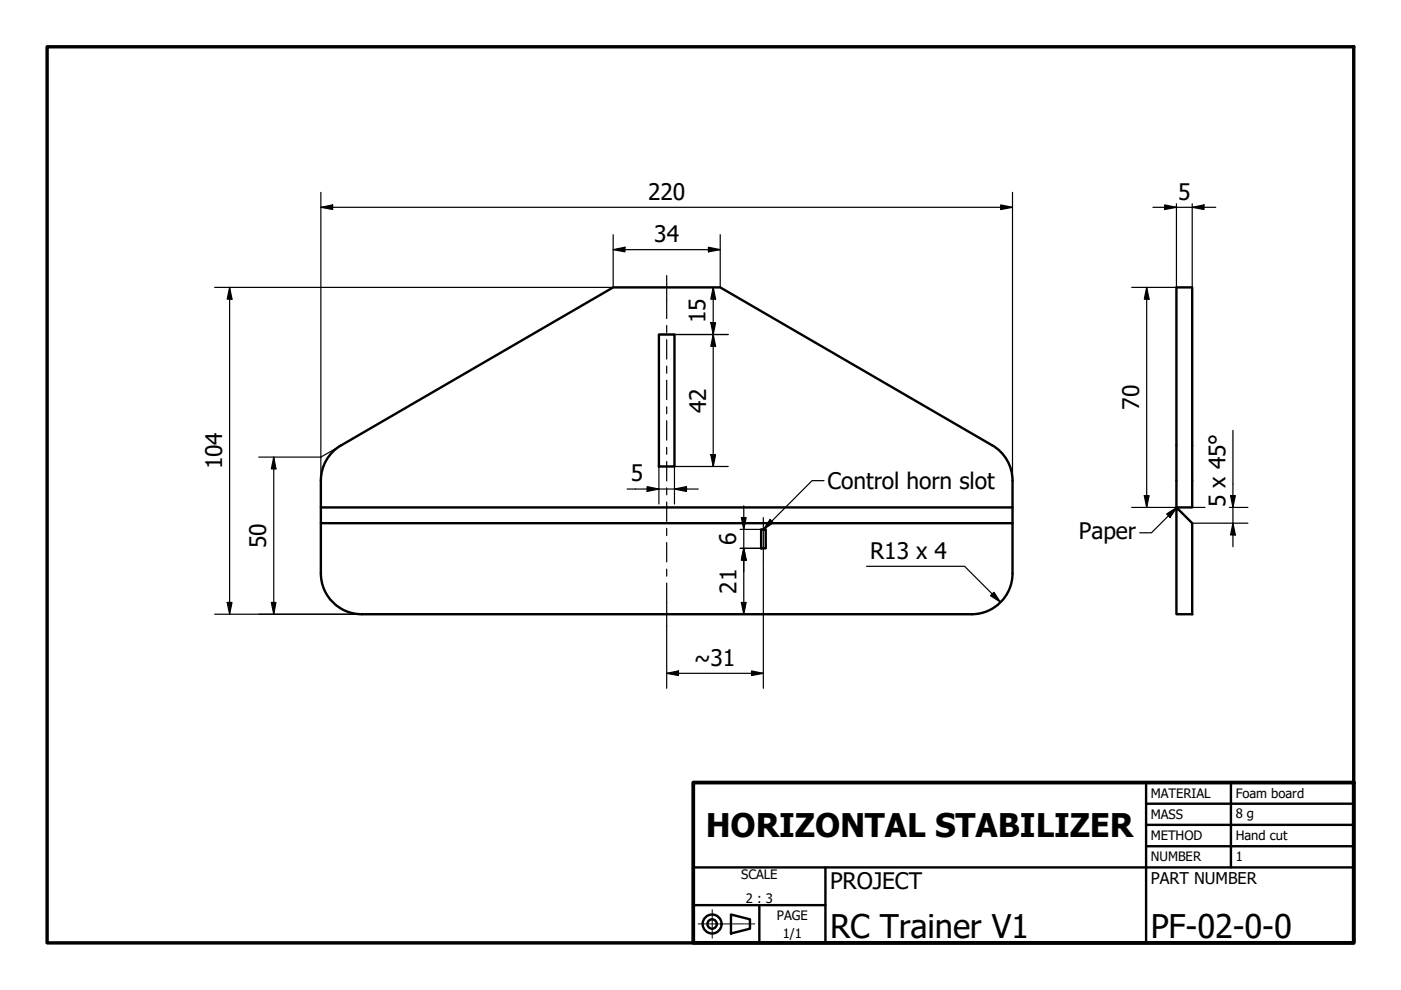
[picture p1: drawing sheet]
<svg xmlns="http://www.w3.org/2000/svg" width="297mm" height="210mm" viewBox="0 0 297 210" stroke-linecap="round" stroke-linejoin="round" font-family="sans-serif">
<!-- layer: Visible (ISO) -->
<path d="M139.7 70.9h3.3v28h-3.3zM249.4 60.9h3.4v46.7h-3.4zM68 101.9a8.6 8.6 0 0 1 4.3-7.5l57.7-33.5h22.7l57.7 33.5a8.6 8.6 0 0 1 4.3 7.5M68 107.6v3.3h146.7v-3.3M68 110.9v10.7a8.7 8.7 0 0 0 8.7 8.6h129.3a8.7 8.7 0 0 0 8.7-8.6v-10.7M68 101.9v5.7h146.7v-5.7M161.4 112.2h.9v4.1h-.9zM249.4 107.6l3.4 3.3v19.3h-3.4z" fill="none" stroke="#000" stroke-width=".51"/>
<!-- layer: Title (ISO) -->
<g fill="none" stroke="#000" stroke-width=".51">
<path d="M243 179.4h44M243 174.9h44M243 170.4h44M243 165.9v34M261 165.9v18M147 191.9h28M147 183.9h140M155 193.9l4 1v2l-4 1zM161 191.9v8M175 183.9v16"/>
<circle cx="151" cy="195.9" r="2.01"/>
<circle cx="151" cy="195.9" r=".99"/>
</g>
<g fill="none" stroke="#000" stroke-width=".21">
<path d="M148 195.9h.5M148.5 195.9h.3M148.9 195.9h.9M149.9 195.9h.2M150.2 195.9h.9M151 192.9v.4M151 193.4v.2M151 193.7v.8M151 194.6v.2M151 194.9v.8M151 195.8v.2M151 196.1v.8"/>
<path d="M151 197v.2M151 197.3v.8M151 198.2v.2M151 198.5v.4M151.2 195.9h.2M151.6 195.9h.8M152.6 195.9h.2M152.9 195.9h.9M153.9 195.9h.2M154.2 195.9h.9M155.2 195.9h.2M155.6 195.9h.9"/>
<path d="M156.5 195.9h.3M156.9 195.9h.9M157.9 195.9h.2M158.2 195.9h.9M159.2 195.9h.2M159.6 195.9h.4"/>
</g>
<path d="M147 165.9h140v34h-140z" fill="none" stroke="#000" stroke-width=".8"/>
<!-- layer: Border (ISO) -->
<path d="M10 9.9h277v190h-277z" fill="none" stroke="#000" stroke-width=".72"/>
<!-- layer: Sketch Geometry (ISO) -->
<path d="M72.3 94.4l-4.3 2.5v5" fill="none" stroke="#000" stroke-width=".25"/>
<!-- layer: Centerline (ISO) -->
<g fill="none" stroke="#000" stroke-width=".25">
<path d="M141.4 58.4v9.1M141.4 69v1.5M141.4 72v4.1M141.4 77.6v1.5M141.4 80.6v4.1M141.4 86.2v1.5M141.4 89.2v4.1M141.4 94.8v1.5M141.4 97.8v4.2M141.4 103.4v1.5M141.4 106.4v4.1M141.4 112v1.6"/>
<path d="M141.4 115v4.1M161.8 109.7v9.1M141.4 120.7v1.4M141.4 123.6v9.1"/>
</g>
<!-- layer: Dimension (ISO) -->
<g fill="none" stroke="#000" stroke-width=".25">
<path d="M68 44l2.5-.6v1zM68 44h146.7M68 40.8v56.1h-13.1M130 52.9l2.5-.5v1zM130 52.9h22.7M130 49.8v11.1h-84.5M150.2 52.4l2.5 .5-2.5 .5zM152.7 49.8v11.1M212.2 43.4l2.5 .6-2.5 .4zM214.7 40.8v61.1M244.4 44h13.4M246.9 43.4l2.5 .6-2.5 .4z"/>
<path d="M249.4 43.2v17.7h-9.5M252.8 44l2.5-.6v1zM252.8 43.2v17.7M48.7 60.9l.5 2.5h-1zM48.7 60.9v69.3M139.7 70.9h1.6M141.4 70.9h13M150.7 68.4h1l-.5 2.5zM151.2 70.9l.5 2.5h-1zM151.2 60.9l.5 2.5h-1zM151.2 60.9v38M243.1 60.9l.5 2.5h-1z"/>
<path d="M243.1 60.9v46.7M58 96.9l.5 2.5h-1zM58 96.9v33.3M141.3 98.9h-1.6v8M141.4 98.9h13M143 98.9v8M150.7 96.4h1l-.5 2.5zM261.4 91.2v24.7M133 103.7h15M137.2 103.2l2.5 .5-2.5 .5zM143 103.7l2.5-.5v1zM156.9 116.3h4.9"/>
<path d="M156.9 112.2h4.9M157.2 109.7h1l-.5 2.5zM157.7 116.3l.5 2.5h-1zM157.7 107.2v23M161.8 118.8v27.1M162 112.2h.1M162 116.3h.3M239.9 107.6h9.5M242.6 105.1h1l-.5 2.5zM252.8 107.6h2.7M252.8 110.9h11.8M260.6 107.6h4"/>
<path d="M260.9 105.1h1l-.5 2.5zM261.4 110.9l.5 2.5h-1zM45.5 130.2h31.2M48.2 127.7h1l-.5 2.5zM57.5 127.7h1l-.5 2.5zM141.4 132.7v13.2M157.2 127.7h1l-.5 2.5zM183.7 120.1h20.8l7.6 7.6M210.7 125.6l1.4 2.1-2.1-1.4zM141.4 142.8l2.4-.5v.9zM141.4 142.8h20.4M159.3 142.3l2.5 .5-2.5 .4z"/>
</g>
<g fill="#000">
<path d="M68 44l2.5-.6v1z" fill-rule="evenodd"/>
<path d="M130 52.9l2.5-.5v1z" fill-rule="evenodd"/>
<path d="M150.2 52.4l2.5 .5-2.5 .5z" fill-rule="evenodd"/>
<path d="M212.2 43.4l2.5 .6-2.5 .4z" fill-rule="evenodd"/>
<path d="M246.9 43.4l2.5 .6-2.5 .4z" fill-rule="evenodd"/>
<path d="M252.8 44l2.5-.6v1z" fill-rule="evenodd"/>
<path d="M48.7 60.9l.5 2.5h-1z" fill-rule="evenodd"/>
<path d="M150.7 68.4h1l-.5 2.5z" fill-rule="evenodd"/>
<path d="M151.2 70.9l.5 2.5h-1z" fill-rule="evenodd"/>
<path d="M151.2 60.9l.5 2.5h-1z" fill-rule="evenodd"/>
<path d="M243.1 60.9l.5 2.5h-1z" fill-rule="evenodd"/>
<path d="M58 96.9l.5 2.5h-1z" fill-rule="evenodd"/>
<path d="M150.7 96.4h1l-.5 2.5z" fill-rule="evenodd"/>
<path d="M137.2 103.2l2.5 .5-2.5 .5z" fill-rule="evenodd"/>
<path d="M143 103.7l2.5-.5v1z" fill-rule="evenodd"/>
<path d="M157.2 109.7h1l-.5 2.5z" fill-rule="evenodd"/>
<path d="M157.7 116.3l.5 2.5h-1z" fill-rule="evenodd"/>
<path d="M157.7 116.3l.5 2.5h-1z" fill-rule="evenodd"/>
<path d="M242.6 105.1h1l-.5 2.5z" fill-rule="evenodd"/>
<path d="M260.9 105.1h1l-.5 2.5z" fill-rule="evenodd"/>
<path d="M261.4 110.9l.5 2.5h-1z" fill-rule="evenodd"/>
<path d="M48.2 127.7h1l-.5 2.5z" fill-rule="evenodd"/>
<path d="M57.5 127.7h1l-.5 2.5z" fill-rule="evenodd"/>
<path d="M157.2 127.7h1l-.5 2.5z" fill-rule="evenodd"/>
<path d="M210.7 125.6l1.4 2.1-2.1-1.4z" fill-rule="evenodd"/>
<path d="M141.4 142.8l2.4-.5v.9z" fill-rule="evenodd"/>
<path d="M159.3 142.3l2.5 .5-2.5 .4z" fill-rule="evenodd"/>
</g>
<!-- layer: Symbol (ISO) -->
<path d="M162 112.1l1.3-2 .7 .7-2 1.4M174.7 101.9h-2.5l-10.2 10.3M247.4 109l2.1-1.4-1.4 2.1zM249.5 107.6l-5.4 5.4h-2.5" fill="none" stroke="#000" stroke-width=".25"/>
<g fill="#000">
<path d="M163.3 110.1l.7 .7-2.2 1.4z" fill-rule="evenodd"/>
<path d="M247.4 109l2.1-1.4-1.4 2.1z" fill-rule="evenodd"/>
</g>
<g font-size="6.9">
<text x="149.6" y="177.4">HORIZONTAL STABILIZER</text>
<text x="176" y="198.8">RC Trainer V1</text>
<text x="244" y="198.8">PF-02-0-0</text>
</g>
<g font-size="4.8">
<text x="137.4" y="42.3">220</text>
<text x="249.8" y="42.3">5</text>
<text x="138.7" y="51.3">34</text>
<text x="149.6" y="68.6" transform="rotate(-90 149.6 68.6)">15</text>
<text x="149.7" y="87.6" transform="rotate(-90 149.7 87.6)">42</text>
<text x="241.5" y="86.9" transform="rotate(-90 241.5 86.9)">70</text>
<text x="47.1" y="99.5" transform="rotate(-90 47.1 99.5)">104</text>
<text x="133.7" y="102.1">5</text>
<text x="175.5" y="103.7">Control horn slot</text>
<text x="259.8" y="107.5" transform="rotate(-90 259.8 107.5)">5 x 45°</text>
<text x="56.4" y="116.2" transform="rotate(-90 56.4 116.2)">50</text>
<text x="156.1" y="115.5" transform="rotate(-90 156.1 115.5)">6</text>
<text x="184.5" y="118.5">R13 x 4</text>
<text x="228.7" y="114.2">Paper</text>
<text x="156.2" y="125.9" transform="rotate(-90 156.2 125.9)">21</text>
<text x="147.2" y="141.2">~31</text>
<text x="176" y="188.5">PROJECT</text>
</g>
<text font-size="3.4" x="244" y="187.4">PART NUMBER</text>
<g font-size="2.8">
<text x="244" y="169.1">MATERIAL</text>
<text x="244" y="173.7">MASS</text>
<text x="262" y="169.2">Foam board</text>
<text x="262" y="173.4">8 g</text>
<text x="244" y="178.2">METHOD</text>
<text x="262" y="178.2">Hand cut</text>
<text x="244" y="182.6">NUMBER</text>
<text x="262" y="182.6">1</text>
<text x="157.1" y="186.5">SCALE</text>
<text x="158.2" y="191.4">2 : 3</text>
<text x="164.7" y="195">PAGE</text>
<text x="166" y="199">1/1</text>
</g>
</svg>
